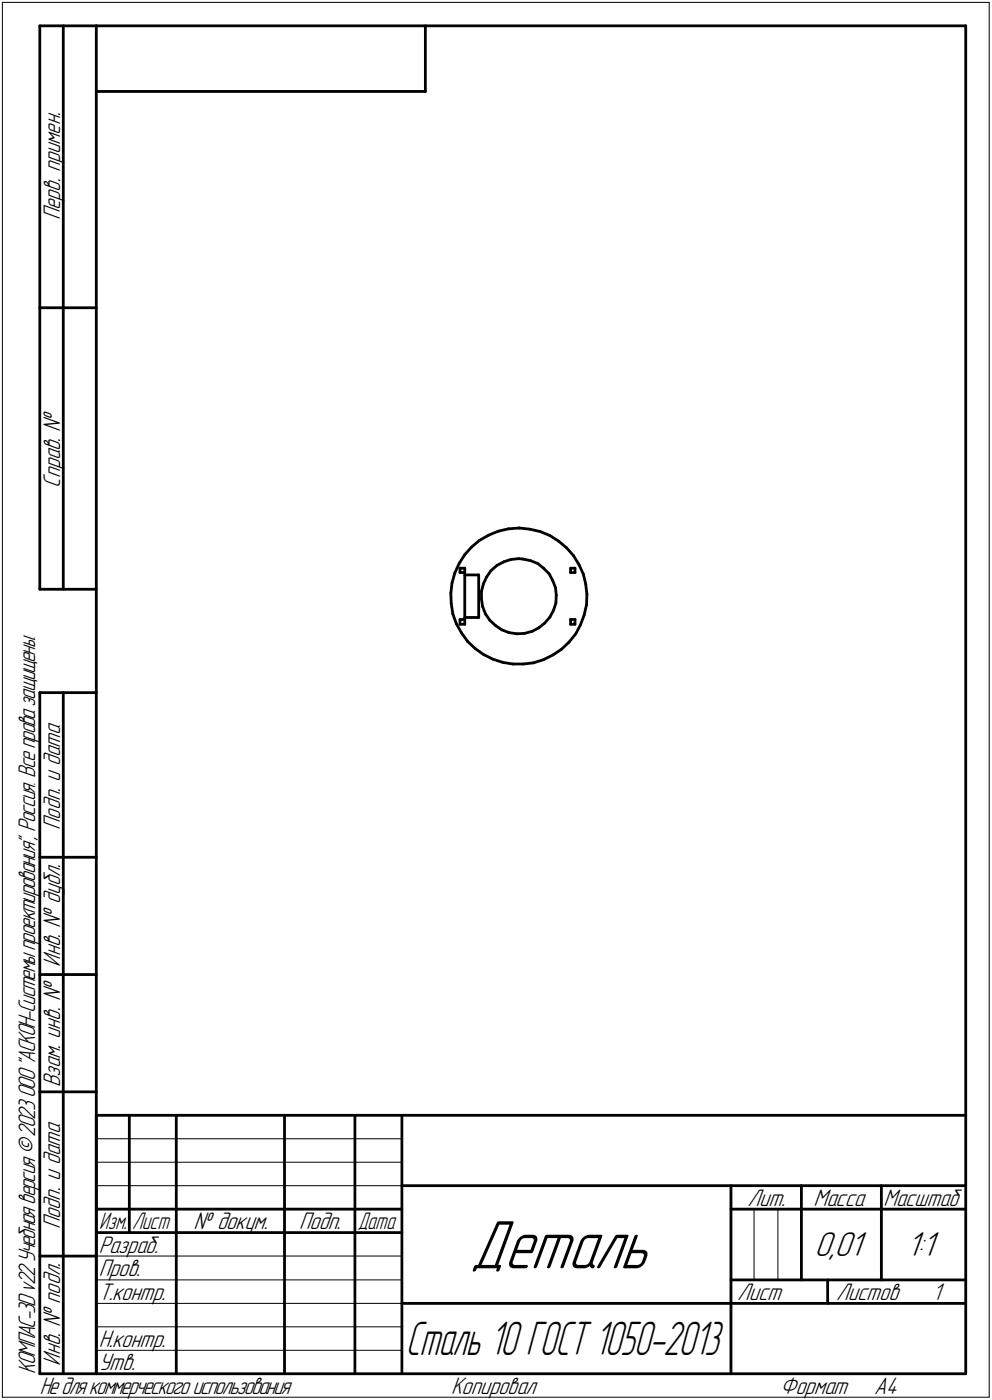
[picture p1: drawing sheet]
<svg xmlns="http://www.w3.org/2000/svg" width="211mm" height="298mm" viewBox="0 0 211 298" stroke-linecap="round" stroke-linejoin="round" font-family="sans-serif">
<g fill="none" stroke="#000" stroke-width=".59">
<path d="M8.5 5.5v120zM8.5 5.5h12zM13.5 5.5v120zM20.5 5.5v287zM20.5 5.5h185zM20.5 19.5h70zM90.5 5.5v14zM205.5 5.5v287zM8.5 65.5h12zM97.7 120l-.9 2zM98.9 118.1l-1.2 1.9zM100.3 116.5l1.7-1.4z"/>
<path d="M100.3 116.5l-1.4 1.6zM102 115.1l2-1.1zM104 114l2-.9zM106 113.1l2.2-.5zM107.2 119.6l1.5-.5zM108.2 112.6l2.2-.2zM108.7 119.1l1.7-.1zM110.4 119h.9zM110.4 112.4h.2zM110.6 112.4l2.2 .3zM111.3 119l1.6 .4zM112.8 112.7l2.2 .5z"/>
<path d="M112.9 119.4l1.5 .6zM114.4 120l1.3 1zM115 113.2l2 .8zM117 114l1.9 1.2zM118.9 115.2l1.7 1.5zM120.6 116.7l1.4 1.6zM122 118.3l1.2 1.9zM8.5 125.5h12zM95.9 126.3l.1 2.2zM96 128.5l.4 2.2zM96.2 124.1l-.3 2.2zM96.4 130.7l.7 2.1z"/>
<path d="M96.8 122l-.6 2.1zM97.1 132.8l1.1 2zM97.9 121.9h1zM97.9 131.9h1zM97.9 121h1zM97.9 121v.9zM97.9 131.9v1zM97.9 132.9h1zM98.2 134.8l1.3 1.8zM98.9 131.5h3zM98.9 122.4v9.1zM98.9 122.4h3z"/>
<path d="M98.9 121v.9zM98.9 131.9v1zM99.5 136.6l1.6 1.5zM101.1 138.1l1.8 1.3zM101.9 122.4v9.1zM102.4 125.9v1.7zM102.4 127.6l.3 1.6zM102.7 129.2l.6 1.5zM102.9 124.3l-.5 1.6zM102.9 139.4l2 1zM103.3 130.7l.9 1.4zM103.5 122.9l-.6 1.4z"/>
<path d="M104.2 132.1l1.2 1.1zM104.5 121.5l1.2-1.1zM104.5 121.5l-1 1.4zM105.4 133.2l1.4 .9zM105.7 120.4l1.5-.8zM106.8 134.1l1.5 .6zM108.3 134.7l1.7 .3zM110 135l1.6-.1zM111.6 134.9l1.6-.4zM113.2 134.5l1.4-.8zM114.6 133.7l1.3-1zM115.7 121l1.1 1.2z"/>
<path d="M116.8 122.2l.8 1.4zM117 131.4l-1.1 1.3zM117.6 123.6l.6 1.5zM117.7 139.4l1.8-1.1zM117.8 130l-.8 1.4zM118.2 125.1l.2 1.6zM118.3 128.4l-.5 1.6zM118.4 126.7l-.1 1.7zM119.5 138.3l1.6-1.6zM121.4 132.9h.9zM121.4 131.9h.9zM121.4 121h.9z"/>
<path d="M121.4 121v.9zM121.4 121.9h.9zM121.4 131.9v1zM122.3 121v.9zM122.3 131.9v1zM122.5 135l-1.4 1.7zM123.2 120.2l.9 2.1zM123.5 133l-1 2zM124.1 122.3l.5 2.1zM124.3 131l-.8 2zM124.6 124.4l.3 2.2zM124.8 128.8l-.5 2.2z"/>
<path d="M124.9 126.6l-.1 2.2zM8.5 147.5v145zM8.5 147.5h12zM13.5 147.5v145zM104.9 140.4l2.1 .7zM107 141.1l2.1 .3zM109.1 141.4h2.2zM111.3 141.4l2.2-.3zM113.5 141.1l2.2-.6zM115.7 140.5l2-1.1zM8.5 182.5h12zM8.5 207.5h12z"/>
<path d="M8.5 232.5h12zM20.5 237.5h185zM20.5 237.5v55zM27.5 237.5v25zM37.5 237.5v55zM60.5 237.5v55zM75.5 237.5v55zM85.5 237.5v55zM20.5 257.5h65zM85.5 252.5h120zM155.5 252.5v40zM155.5 257.5h15z"/>
<path d="M170.5 252.5v20zM170.5 257.5h35zM187.5 252.5v20zM8.5 267.5h12zM20.5 262.5h65zM85.5 277.5h70zM155.5 277.5h50zM155.5 272.5h50zM176.1 272.5v5zM8.5 292.5h12zM20.5 292.5h185z"/>
</g>
<g fill="none" stroke="#000" stroke-width=".21">
<path d="M.5 .5v297zM.5 .5h210zM210.5 .5v297zM20.5 247.5h65zM20.5 252.5h65zM20.5 242.5h65zM160.4 257.5v15zM165.5 257.5v15zM20.5 267.5h65zM20.5 272.5h65zM20.5 277.5h65zM.5 297.5h210z"/>
<path d="M20.5 282.5h65zM20.5 287.5h65z"/>
</g>
<text font-size="15.6" x="100" y="270.1">Деталь</text>
<text font-size="10.7" x="86.3" y="288.5">Сталь 10 ГОСТ 1050-2013</text>
<g font-size="7.8">
<text x="173.3" y="267.5">0,01</text>
<text x="192.9" y="267.5">1:1</text>
</g>
<g font-size="5.4">
<text x="12.8" y="46.9" transform="rotate(-90 12.8 46.9)">Перв. примен.</text>
<text x="12.8" y="103.8" transform="rotate(-90 12.8 103.8)">Справ. !</text>
<text x="12.8" y="176.7" transform="rotate(-90 12.8 176.7)">Подп. и дата</text>
<text x="12.8" y="205.8" transform="rotate(-90 12.8 205.8)">Инв. ! дубл.</text>
<text x="12.8" y="231.6" transform="rotate(-90 12.8 231.6)">Взам. инв. !</text>
<text x="159.1" y="256.8">Лит.</text>
<text x="173.1" y="256.8">Масса</text>
<text x="188" y="256.8">Масштаб</text>
<text x="12.8" y="261.7" transform="rotate(-90 12.8 261.7)">Подп. и дата</text>
<text x="41.2" y="261.8">! докум.</text>
<text x="63.6" y="261.8">Подп.</text>
<text x="21" y="266.8">Разраб.</text>
<text x="21" y="271.8">Пров.</text>
<text x="21" y="276.8">Т.контр.</text>
<text x="156.9" y="276.8">Лист</text>
<text x="177.9" y="276.8">Листов</text>
<text x="198.4" y="276.8">1</text>
<text x="21" y="286.8">Н.контр.</text>
<text x="7.5" y="292.5" transform="rotate(-90 7.5 292.5)">КОМПАС-3Dv22Учебнаяверсия©2023ООО&quot;АСКОН-Системыпроектирования&quot;, Россия. Всеправазащищены.</text>
<text x="12.8" y="290.8" transform="rotate(-90 12.8 290.8)">Инв. ! подл.</text>
<text x="21" y="291.8">Утв.</text>
<text x="8.5" y="296.7">Недлякоммерческогоиспользования</text>
<text x="96" y="296.8">Копировал</text>
<text x="166" y="296.8">Формат</text>
<text x="186" y="296.8">A4</text>
</g>
<g font-size="5.3">
<text x="21.1" y="261.8">Изм.</text>
<text x="28.1" y="261.8">Лист</text>
<text x="76.1" y="261.8">Дата</text>
</g>
</svg>
